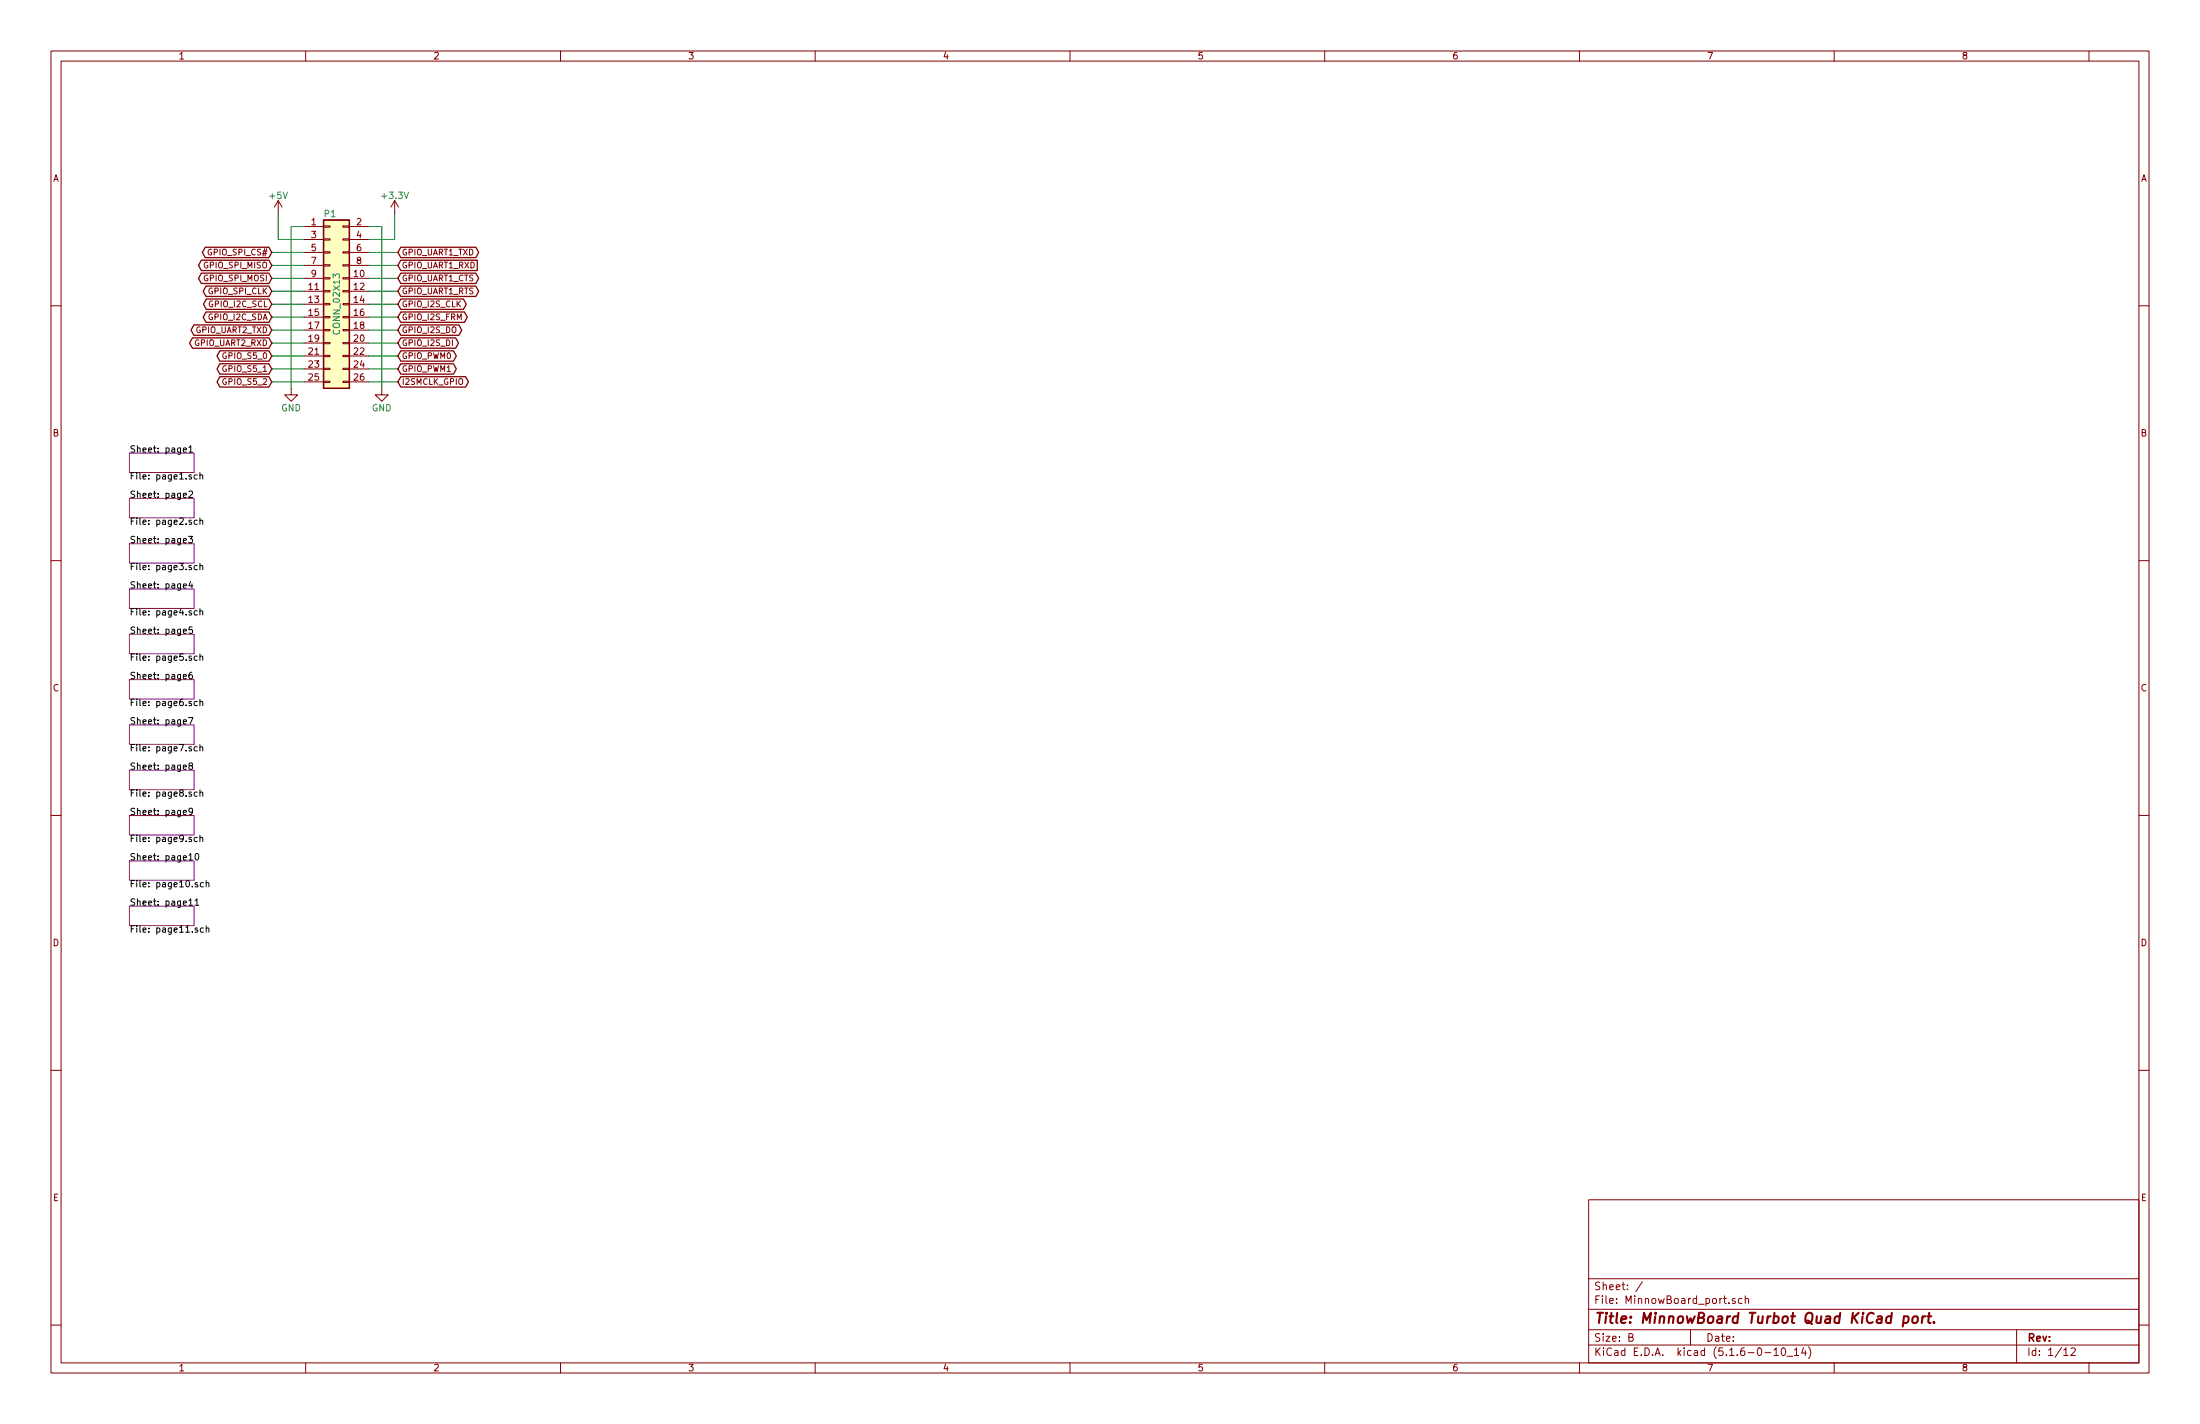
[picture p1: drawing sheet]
<svg xmlns="http://www.w3.org/2000/svg" width="432mm" height="279mm" viewBox="0 0 432 279" stroke-linecap="round" stroke-linejoin="round" font-family="sans-serif">
<g fill="none" stroke="#840000" stroke-width=".2">
<path d="M10 10h411.8v259.4h-411.8zM12 12h407.8v255.4h-407.8zM60 10v2M110 10v2M160 10v2M210 10v2M260 10v2M310 10v2M360 10v2M410 10v2M54.6 39.4l-.8 1.2M54.6 39.4v2.5"/>
<path d="M54.6 39.4l.8 1.2M77.5 39.4l-.8 1.2M77.5 39.4v2.5M77.5 39.4l.7 1.2M10 60h2M59.7 44.5h3.8M59.7 54.6h3.8M59.7 57.2h3.8M59.7 59.7h3.8M59.7 47h3.8M59.7 49.5h3.8M59.7 52.1h3.8"/>
<path d="M63.5 57h1.3v.3h-1.3zM63.5 54.5h1.3v.2h-1.3zM63.5 51.9h1.3v.3h-1.3zM63.5 49.4h1.3v.3h-1.3zM63.5 59.6h1.3v.2h-1.3zM63.5 46.9h1.3v.2h-1.3zM63.5 44.3h1.3v.3h-1.3zM67.3 57h1.3v.3h-1.3zM67.3 54.5h1.3v.2h-1.3zM67.3 51.9h1.3v.3h-1.3zM67.3 49.4h1.3v.3h-1.3zM67.3 59.6h1.3v.2h-1.3z"/>
<path d="M67.3 46.9h1.3v.2h-1.3zM67.3 44.3h1.3v.3h-1.3zM68.6 44.5h3.8M68.6 54.6h3.8M68.6 57.2h3.8M68.6 59.7h3.8M68.6 47h3.8M68.6 49.5h3.8M68.6 52.1h3.8M419.8 60h2M57.1 76.2v1.3h1.3l-1.3 1.2-1.2-1.2h1.2M59.7 62.2h3.8"/>
<path d="M59.7 64.8h3.8M59.7 67.3h3.8M59.7 69.9h3.8M59.7 72.4h3.8M59.7 74.9h3.8M63.5 64.6h1.3v.3h-1.3zM63.5 67.2h1.3v.2h-1.3zM63.5 69.7h1.3v.3h-1.3zM63.5 72.3h1.3v.2h-1.3zM63.5 74.8h1.3v.3h-1.3zM63.5 62.1h1.3v.3h-1.3zM67.3 64.6h1.3v.3h-1.3z"/>
<path d="M67.3 67.2h1.3v.2h-1.3zM67.3 69.7h1.3v.3h-1.3zM67.3 72.3h1.3v.2h-1.3zM67.3 74.8h1.3v.3h-1.3zM67.3 62.1h1.3v.3h-1.3zM68.6 62.2h3.8M68.6 64.8h3.8M68.6 67.3h3.8M68.6 69.9h3.8M68.6 72.4h3.8M68.6 74.9h3.8M74.9 76.2v1.3h1.3l-1.3 1.2-1.2-1.2h1.2"/>
<path d="M10 110h2M419.8 110h2M10 160h2M419.8 160h2M10 210h2M419.8 210h2M311.8 235.4h108v32h-108zM10 260h2M311.8 256.9h108M311.8 250.9h108M322.4 251.5l-1.3 1.9M339.3 255.6v.2"/>
<path d="M340.6 254.8a.37 .37 0 0 0-.6 .2l.1 .2 .5 .1v.2l-.2 .3-.4-.1M341.9 254.8h-.4l-.3 .2 .1 .6 .2 .2 .4-.1M342.5 254.9l.1-.1a.37 .37 0 0 1 .6 .2v.8M342.5 254.3v1.5M419.8 260h2M60 267.4v2M110 267.4v2M160 267.4v2M210 267.4v2M260 267.4v2M310 267.4v2M311.8 263.9h108"/>
<path d="M311.8 260.9h108M319.7 262.4l.7-.1 .1-.2-.1-.4h-.7v1.5h.6l.2-.2 .1-.3-.4-.3M331.8 260.9v3M346.4 265.4h1.1M348.2 264.9l.4-.4v1.5M348.2 266h.8M349.8 264.6l.2-.1a.85 .85 0 0 1 .1 1.5 .79 .79 0 0 1-.3-1.4zM350.7 266.1h1.2M352.2 264.9l.4-.4v1.5M352.2 266h.8M354 264.4l-.4 1.1h.9M354.3 265v1"/>
<path d="M355 264.3a1.71 1.71 0 0 1 0 2.2M360 267.4v2M395.8 260.9v6.5M405.1 264.9l.4-.4v1.5M405.1 266h.8M406.5 264.6l.6-.1 .2 .4-.9 1.1h.9M410 267.4v2"/>
</g>
<path d="M373.7 258.3h.8l.1 .3-.1 .6a.66 .66 0 0 1-.9 .3M373.7 258.3l-.2 2M375.5 258.4l.3-.1h.5l.1 .3v.6a.56 .56 0 0 1-.6 .4 .56 .56 0 0 1-.5-.4zM377.3 258.3l-.1 1.3M377.9 258.3h-.4l-.2 .3M378.3 258.3h.8M378.7 257.6l-.2 1.7v.2l.4 .1M379.6 259.4v.2l-.1-.1 .1-.1v.2" fill="none" stroke="#840000" stroke-width=".41"/>
<path d="M25.4 97.8h12.7v3.8h-12.7zM25.4 88.9h12.7v3.8h-12.7zM25.4 115.6h12.7v3.8h-12.7zM25.4 106.7h12.7v3.8h-12.7zM25.4 133.4h12.7v3.8h-12.7zM25.4 124.5h12.7v3.8h-12.7zM25.4 151.1h12.7v3.8h-12.7zM25.4 142.2h12.7v3.9h-12.7zM25.4 177.8h12.7v3.8h-12.7zM25.4 168.9h12.7v3.8h-12.7zM25.4 160h12.7v3.8h-12.7z" fill="none" stroke="#840084" stroke-width=".2"/>
<g fill="none" stroke="#000" stroke-width=".2">
<path d="M36 97.2l.6-.1-.1-.3h-.3l-.2 .2v.6h.5M36 88.3l.6-.1-.1-.3h-.3l-.2 .2v.6h.5M37.1 96.5l.5-.2 .2 .4-.8 .9h.8M37.1 87.8l.3-.3v1.2M37.1 88.7h.7M38.7 93.2h-.3l-.3 .2 .1 .6h.5M39.2 93.3l.5-.1 .1 .8M39.2 92.7v1.3M36 115l.6-.1-.1-.3h-.3l-.2 .1v.6h.5M36 106.1l.6-.1-.1-.3h-.3l-.2 .1v.7h.5M37 105.2h.8l-.4 .5 .3 .1v.6l-.1 .1-.6-.1M37.4 114.1l-.3 .9h.8"/>
<path d="M37.7 114.6v.8M38.7 119.9l-.3-.1-.3 .3 .1 .5h.5M38.7 111l-.3-.1-.3 .3 .1 .5h.5M38.7 102.1h-.3l-.3 .2 .1 .5h.5M39.2 120l.5-.1 .1 .8M39.2 111.1l.5-.1 .1 .8M39.2 102.2l.5-.1 .1 .8M39.2 101.6v1.3M39.2 110.5v1.3M39.2 119.4v1.3M36 132.7l.6-.1-.1-.2-.3-.1-.2 .2v.6h.5M36 123.9l.6-.2-.1-.2-.3-.1-.2 .2v.6h.5"/>
<path d="M37.7 131.9l-.4 .1a.87 .87 0 0 0 0 1.2l.4-.2v-.5l-.4-.1-.2 .2M37.7 123h-.6v.6l.2-.1 .4 .1v.6l-.1 .1-.5-.1M38.7 137.7l-.3-.1-.3 .2 .1 .6h.5M38.7 128.8l-.3-.1-.3 .3 .1 .5h.5M39.2 137.7h.5l.1 .8M39.2 128.9l.5-.1 .1 .8M39.2 128.3v1.3M39.2 137.2v1.3M36 159.4l.6-.1-.1-.2-.3-.1-.2 .2v.6h.5M36 150.5l.6-.1-.1-.2-.3-.1-.2 .2v.6h.5M36 141.6l.6-.1-.1-.2-.3-.1-.2 .2v.6h.5M37 140.8h.9l-.6 1.3"/>
<path d="M37.3 150.2l-.2-.1v-.3l.5-.1 .1 .1v.3l-.5 .2-.1 .2v.2l.2 .3h.3l.2-.3-.1-.4-.1-.1M37.8 159.1l-.2 .3-.4-.1-.1-.6 .5-.1 .2 .2-.1 .7-.1 .3h-.4M38.7 155.4h-.3l-.3 .2 .1 .6h.5M38.7 146.6l-.3-.1-.3 .2 .1 .6h.5M39.2 155.5l.5-.1 .1 .8M39.2 146.6h.5l.1 .7M39.2 146.1v1.2M39.2 155v1.2M37.1 176.7l.3-.3v1.2M37.1 177.6h.7M37.1 168.7h.7M38.3 176.7l.4-.3v1.2"/>
<path d="M38.3 177.6h.7M38.4 167.6l.2-.1a.67 .67 0 0 1 .4 .6 .67 .67 0 0 1-.4 .6l-.3-.5zM38.7 164.3h-.3l-.3 .2 .1 .6h.5M39.2 164.4l.5-.1 .1 .8M39.2 163.9v1.2M39.9 173.2h-.4l-.2 .2 .1 .6h.5M40.5 173.3l.4-.1 .1 .8M40.5 172.7v1.3M39.9 182.1h-.4l-.2 .2 .1 .6h.5M40.5 182.2l.4-.1 .1 .8M40.5 181.6v1.3"/>
</g>
<path d="M63.5 43.2h5.1v33h-5.1z" fill="#ffffc2" stroke="#ffffc2" stroke-width=".2"/>
<g fill="none" stroke="#840000" stroke-width=".25">
<path d="M39.5 53.6h13.3l.5 1-.5 1h-13.3l-.5-1zM39.5 51.1h13.3l.5 1-.5 1h-13.3l-.5-1zM40.3 48.5h12.5l.5 1-.5 1h-12.5l-.6-1zM40.4 56.1h12.4l.5 1.1-.5 1h-12.4l-.5-1zM40.5 58.7h12.3l.5 1-.5 1h-12.3l-.6-1zM63.5 43.2h5.1v33h-5.1zM78.7 51.1h15v2h-15l-.6-1zM78.7 48.5h14.7l.6 1-.6 1h-14.7l-.6-1zM78.7 58.7h12.3l.5 1-.5 1h-12.3l-.6-1zM78.7 56.1h14.7l.6 1.1-.6 1h-14.7l-.6-1zM78.7 53.6h14.7l.6 1-.6 1h-14.7l-.6-1zM37.8 66.3h15l.5 1-.5 1h-15l-.6-1z"/>
<path d="M38 63.8h14.8l.5 1-.5 1h-14.8l-.5-1zM40.4 61.2h12.4l.5 1-.5 1h-12.4l-.5-1zM43.2 73.9h9.6l.5 1-.5 1h-9.6l-.6-1zM43.2 71.4h9.6l.5 1-.5 1h-9.6l-.6-1zM43.2 68.8h9.6l.5 1.1-.5 1h-9.6l-.6-1zM78.7 73.9h12.7l.5 1-.5 1h-12.7l-.6-1zM78.7 71.4h10.3l.6 1-.6 1h-10.3l-.6-1zM78.7 68.8h10.3l.6 1.1-.6 1h-10.3l-.6-1zM78.7 66.3h10.7l.6 1-.6 1h-10.7l-.6-1zM78.7 63.8h11.4l.5 1-.5 1h-11.4l-.6-1zM78.7 61.2h12.5l.5 1-.5 1h-12.5l-.6-1z"/>
</g>
<g fill="none" stroke="#008400" stroke-width=".2">
<path d="M53.3 59.7h6.4M53.3 54.6h6.4M53.3 49.5h6.4M53.3 52.1h6.4M53.3 57.2h6.4M54.6 41.9v5.1h5.1M59.7 44.5h-2.6v31.7M72.4 59.7h5.7M72.4 54.6h5.7M72.4 44.5h2.5v31.7M72.4 49.5h5.7M72.4 52.1h5.7"/>
<path d="M72.4 57.2h5.7M77.5 41.9v5.1h-5.1M53.3 67.3h6.4M53.3 62.2h6.4M53.3 64.8h6.4M53.3 74.9h6.4M53.3 69.9h6.4M53.3 72.4h6.4M72.4 67.3h5.7M72.4 62.2h5.7M72.4 64.8h5.7M72.4 74.9h5.7"/>
<path d="M72.4 69.9h5.7M72.4 72.4h5.7"/>
</g>
<text font-size="2.8" fill="#840000" x="312.8" y="259.7">Title: MinnowBoard Turbot Quad KiCad port.</text>
<g font-size="2.1" fill="#840000">
<text x="312.8" y="255.8">File: MinnowBoard_port.sch</text>
<text x="312.8" y="253.1">Sheet: /</text>
<text x="312.8" y="263.2">Size: B</text>
<text x="334.8" y="263.2">Date:</text>
<text x="397.8" y="263.2">Rev:</text>
<text x="312.8" y="266">KiCad E.D.A. kicad (5.1.6-0-10_14)</text>
<text x="397.8" y="266">Id: 1/12</text>
</g>
<g font-size="1.8" fill="#840000">
<text x="35" y="11.6">1</text>
<text x="85" y="11.6">2</text>
<text x="135" y="11.6">3</text>
<text x="185" y="11.6">4</text>
<text x="235" y="11.6">5</text>
<text x="285" y="11.6">6</text>
<text x="335" y="11.6">7</text>
<text x="385" y="11.6">8</text>
<text x="10.4" y="35.6">A</text>
<text x="420.2" y="35.6">A</text>
<text x="61.1" y="44.2">1</text>
<text x="61.1" y="46.7">3</text>
<text x="70" y="44.2">2</text>
<text x="70" y="46.7">4</text>
<text x="61.1" y="49.3">5</text>
<text x="61.1" y="51.8">7</text>
<text x="70" y="49.3">6</text>
<text x="70" y="51.8">8</text>
<text x="60.6" y="56.9">11</text>
<text x="60.6" y="59.4">13</text>
<text x="61.1" y="54.4">9</text>
<text x="69.5" y="54.4">10</text>
<text x="69.5" y="56.9">12</text>
<text x="69.5" y="59.4">14</text>
<text x="60.6" y="62">15</text>
<text x="60.6" y="64.5">17</text>
<text x="69.5" y="62">16</text>
<text x="69.5" y="64.5">18</text>
<text x="60.6" y="67.1">19</text>
<text x="60.6" y="69.6">21</text>
<text x="69.5" y="67.1">20</text>
<text x="69.5" y="69.6">22</text>
<text x="60.6" y="72.1">23</text>
<text x="60.6" y="74.7">25</text>
<text x="69.5" y="72.1">24</text>
<text x="69.5" y="74.7">26</text>
<text x="10.4" y="85.6">B</text>
<text x="420.2" y="85.6">B</text>
<text x="10.4" y="135.6">C</text>
<text x="420.2" y="135.6">C</text>
<text x="10.4" y="185.6">D</text>
<text x="420.2" y="185.6">D</text>
<text x="10.4" y="235.6">E</text>
<text x="420.2" y="235.6">E</text>
<text x="35" y="269">1</text>
<text x="85" y="269">2</text>
<text x="135" y="269">3</text>
<text x="185" y="269">4</text>
<text x="235" y="269">5</text>
<text x="285" y="269">6</text>
<text x="335" y="269">7</text>
<text x="385" y="269">8</text>
</g>
<g font-size="1.8" fill="#008484">
<text x="53" y="39">+5V</text>
<text x="75.1" y="39">+3.3V</text>
<text x="63.7" y="42.6">P1</text>
<text x="66.7" y="65.3" transform="rotate(-90 66.7 65.3)">CONN_02X13</text>
<text x="55.2" y="80.7">GND</text>
<text x="73" y="80.7">GND</text>
</g>
<g font-size="1.8">
<text x="25.4" y="88.8">Sheet: page1</text>
<text x="25.4" y="94.1">File: page1.sch</text>
<text x="25.4" y="97.7">Sheet: page2</text>
<text x="25.4" y="106.6">Sheet: page3</text>
<text x="25.4" y="103">File: page2.sch</text>
<text x="25.4" y="111.9">File: page3.sch</text>
<text x="25.4" y="115.5">Sheet: page4</text>
<text x="25.4" y="124.4">Sheet: page5</text>
<text x="25.4" y="120.8">File: page4.sch</text>
<text x="25.4" y="129.6">File: page5.sch</text>
<text x="25.4" y="133.2">Sheet: page6</text>
<text x="25.4" y="142.1">Sheet: page7</text>
<text x="25.4" y="138.5">File: page6.sch</text>
<text x="25.4" y="147.4">File: page7.sch</text>
<text x="25.4" y="151">Sheet: page8</text>
<text x="25.4" y="159.9">Sheet: page9</text>
<text x="25.4" y="156.3">File: page8.sch</text>
<text x="25.4" y="165.2">File: page9.sch</text>
<text x="25.4" y="168.8">Sheet: page10</text>
<text x="25.4" y="177.7">Sheet: page11</text>
<text x="25.4" y="174.1">File: page10.sch</text>
<text x="25.4" y="183">File: page11.sch</text>
</g>
<g font-size="1.6" fill="#840000">
<text x="40.2" y="52.6">GPIO_SPI_MISO</text>
<text x="41.2" y="50.1">GPIO_SPI_CS#</text>
<text x="78.8" y="52.6">GPIO_UART1_RXD</text>
<text x="78.8" y="50.1">GPIO_UART1_TXD</text>
<text x="40.2" y="55.2">GPIO_SPI_MOSI</text>
<text x="41" y="57.7">GPIO_SPI_CLK</text>
<text x="78.8" y="57.7">GPIO_UART1_RTS</text>
<text x="78.8" y="55.2">GPIO_UART1_CTS</text>
<text x="38.4" y="65.3">GPIO_UART2_TXD</text>
<text x="41" y="62.8">GPIO_I2C_SDA</text>
<text x="41.2" y="60.2">GPIO_I2C_SCL</text>
<text x="78.8" y="65.3">GPIO_I2S_DO</text>
<text x="78.8" y="62.8">GPIO_I2S_FRM</text>
<text x="78.8" y="60.2">GPIO_I2S_CLK</text>
<text x="38.2" y="67.9">GPIO_UART2_RXD</text>
<text x="44" y="70.4">GPIO_S5_0</text>
<text x="78.8" y="70.4">GPIO_PWM0</text>
<text x="78.8" y="67.9">GPIO_I2S_DI</text>
<text x="44" y="75.5">GPIO_S5_2</text>
<text x="44" y="72.9">GPIO_S5_1</text>
<text x="78.8" y="75.5">I2SMCLK_GPIO</text>
<text x="78.8" y="72.9">GPIO_PWM1</text>
</g>
</svg>
